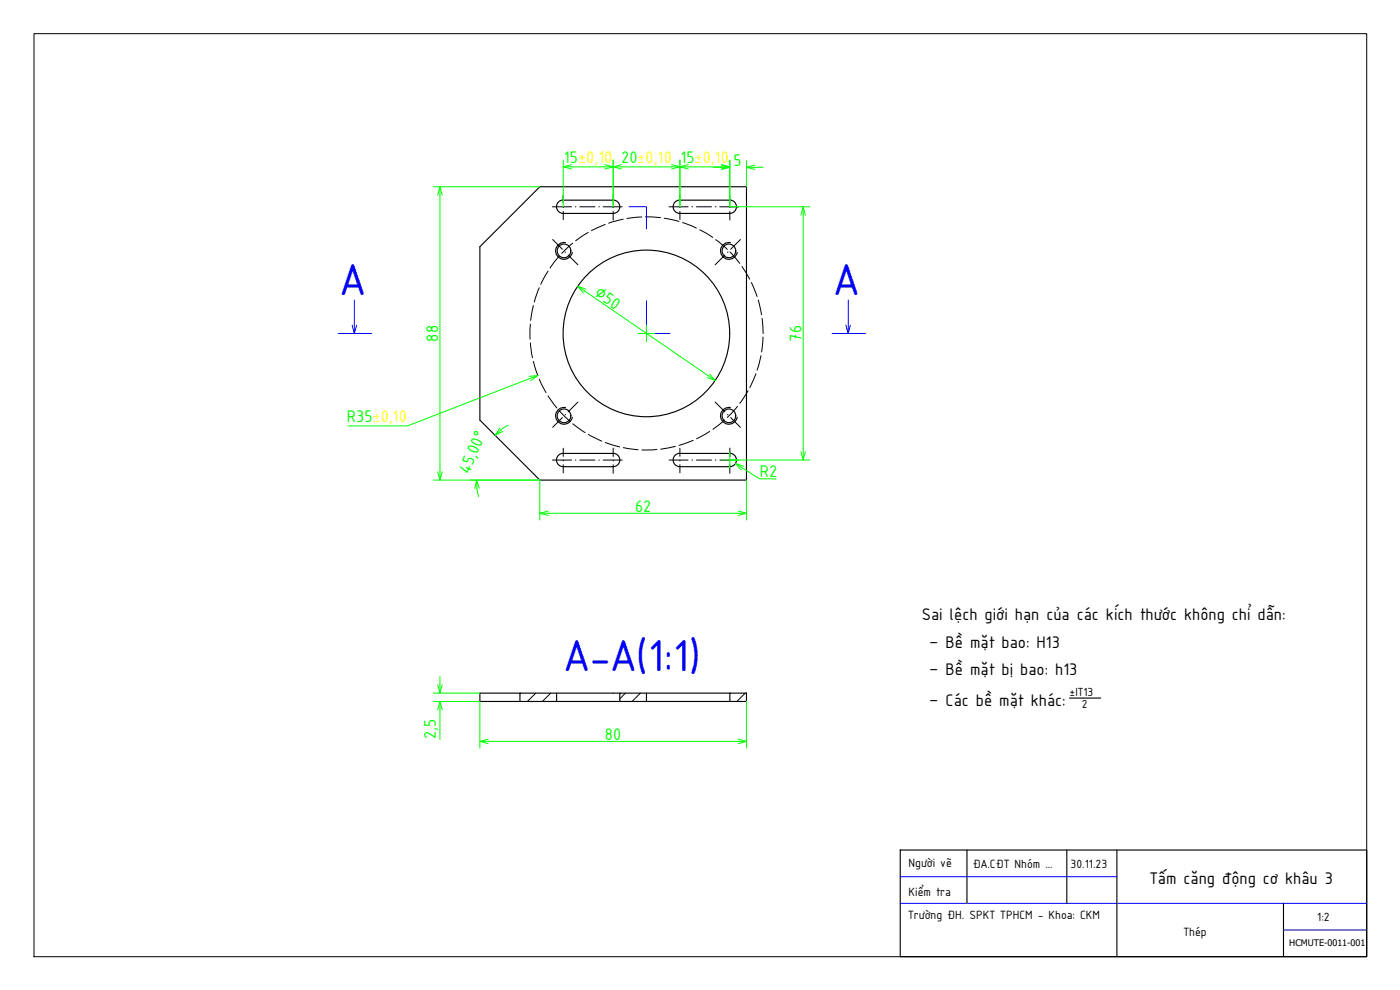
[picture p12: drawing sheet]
<svg xmlns="http://www.w3.org/2000/svg" width="420mm" height="297mm" viewBox="0 0 420 297" stroke-linecap="round" stroke-linejoin="round" font-family="sans-serif">
<!-- layer: NetDam -->
<g fill="none" stroke="#000" stroke-width=".34">
<path d="M162 56h62v88h-62l-18-17.9v-52.1zM169.7 72.8a2.52 2.52 0 0 0-2.9 2 2.52 2.52 0 0 0 2 3 2.52 2.52 0 0 0 3-2.1M184 60a2.01 2.01 0 0 1 2 2 2.01 2.01 0 0 1-2 2M184 60.1l-15-.1a2.01 2.01 0 0 0-2 2 2.01 2.01 0 0 0 2 2h15M204 60a2.01 2.01 0 0 0-2 2 2.01 2.01 0 0 0 2 2M204 60.1l15-.1a2.01 2.01 0 0 1 2 2 2.01 2.01 0 0 1-2 2h-15M219.2 72.8a2.52 2.52 0 0 0-2.9 2 2.52 2.52 0 0 0 2 3 2.52 2.52 0 0 0 2.9-2.1M169.7 122.3a2.52 2.52 0 0 0-2.9 2 2.52 2.52 0 0 0 2 2.9 2.52 2.52 0 0 0 3-2M184 136a2.01 2.01 0 0 1 2 2 2.01 2.01 0 0 1-2 2M184 136h-15a2.01 2.01 0 0 0-2 2 2.01 2.01 0 0 0 2 2h15M204 136a2.01 2.01 0 0 0-2 2 2.01 2.01 0 0 0 2 2M204 136h15a2.01 2.01 0 0 1 2 2 2.01 2.01 0 0 1-2 2h-15"/>
<path d="M219.2 122.3a2.52 2.52 0 0 0-2.9 2 2.52 2.52 0 0 0 2 2.9 2.52 2.52 0 0 0 2.9-2M156 208h-12v2.5h12M156 208h11v2.5h-11zM167 210.5h19M167 208h19M194 208h-8v2.5h8M194 210.5h25M194 208h25M194 208v2.5M219 208h5v2.5h-5zM321 209.5h9.3M270.2 255h140v32h-140z"/>
<path d="M290.2 255v16M320.2 255v16M335.2 255v32M385.2 271v16"/>
<circle cx="169.3" cy="75.3" r="2.05"/>
<circle cx="218.8" cy="75.3" r="2.05"/>
<circle cx="194" cy="100" r="25"/>
<circle cx="169.3" cy="124.8" r="2.05"/>
<circle cx="218.8" cy="124.8" r="2.05"/>
</g>
<!-- layer: DuongTam -->
<g fill="none" stroke="#000" stroke-width=".3">
<path d="M169 58.5v2.4M184 58.4v2.6M204 58.5v2.4M219 58.4v2.6M165.8 62h5.7M165.9 71.9l2.9 2.9M169 62.1v.2M169 63.4v2.5M169.6 75.6l.1 .1M170.5 76.5l2.9 2.9M172.7 62h.1M174 62h4.6"/>
<path d="M179.7 62h.2M181 62h5.7M184 62.1v.2M184 63.4v2.6M200.8 62h5.7M204 62.1v.2M204 63.4v2.5M207.6 62h.3M209 62h4.5M214.7 62h.2M216 62h5.7M217.6 76.5l-3 2.9"/>
<path d="M218.5 75.6l-.1 .1M219 62.1v.2M219 63.4v2.6M222.2 71.9l-2.9 2.9M165.8 138h5.7M168.8 125.3l-2.9 2.9M169 134.5v2.4M169 138.1v.2M169 139.4v2.5M169.7 124.4l-.1 .1M172.7 138h.1M173.4 120.6l-2.9 3"/>
<path d="M174 138h4.6M179.7 138h.2M181 138h5.7M184 134.4v2.6M184 138.1v.2M184 139.4v2.6M200.8 138h5.7M204 134.5v2.4M204 138.1v.2M204 139.4v2.5M207.6 138h.3M209 138h4.5"/>
<path d="M214.6 120.6l3 3M214.7 138h.2M216 138h5.7M218.4 124.4l.1 .1M219 134.4v2.6M219 138.1v.2M219 139.4v2.6M219.3 125.3l2.9 2.9M156.3 208l-.3 .2M160.8 208l-2.5 2.5M165.3 208l-2.5 2.5M187.7 208l-1.7 1.7"/>
<path d="M192.2 208l-2.5 2.5M219.2 208l-.2 .1M223.6 208l-2.5 2.5"/>
</g>
<!-- layer: NetDam -->
<path d="M10.2 10.1h400v276.9h-400z" fill="none" stroke="#000" stroke-width=".3"/>
<!-- layer: Netmanh -->
<path d="M188.8 62h5.2v6.7M194 90.3v9.8h7.1M101.5 100.1h10M249.7 100.1h10M270.2 271h140M270.2 263h65M385.2 279h25" fill="none" stroke="#00f" stroke-width=".3"/>
<!-- layer: NetDut -->
<g fill="none" stroke="#000" stroke-width=".3">
<path d="M167.8 76.9l-2.7 3.5M171.9 73l-3.3 3M176.5 69.8l-3.7 2.4M181.6 67.3l-4.1 1.9M187 65.8l-4.3 1.2M192.6 65.1l-4.5 .5M193.7 65.1l4.5 .2M199.3 65.5l4.5 .9M204.9 66.8l4.1 1.6M210 68.9l3.9 2.3M214.8 71.9l3.5 2.9M219.1 75.6l2.9 3.4"/>
<path d="M222.7 80l2.3 3.8M159.2 97.3l-.1 4.5M160.1 91.7l-.8 4.4M161.8 86.3l-1.4 4.3M164.5 81.4l-2.2 3.9M225.5 84.8l1.7 4.2M227.5 90l1.1 4.4M228.7 95.5l.3 4.6M159.2 102.9l.6 4.4M160.1 108.4l1.3 4.3M161.8 113.8l2.1 4M164.5 118.8l2.6 3.6"/>
<path d="M224.5 117.2l-2.5 3.8M226.9 112.2l-1.9 4.1M228.4 106.7l-1.2 4.4M229 101.1l-.4 4.5M167.9 123.3l3.2 3.1M171.9 127.2l3.7 2.6M176.6 130.3l4 2.1M181.7 132.8l4.3 1.3M187.1 134.3l4.4 .6M197.1 134.9l-4.4 .1M202.7 133.9l-4.4 .9M208 132.1l-4.2 1.5"/>
<path d="M213 129.4l-4 2.2M217.5 126l-3.5 2.8M221.3 121.9l-3 3.4"/>
</g>
<!-- layer: 0 -->
<path d="M105.7 97.6l.6 2.5 .7-2.5M106.3 90v10.1M253.9 97.6l.7 2.5 .6-2.5M254.6 90v10.1" fill="none" stroke="#00f" stroke-width=".3"/>
<!-- layer: AM_5 -->
<g fill="none" stroke="#0f0" stroke-width=".3">
<path d="M130 56h32M132 58.5v83M169 48v14M171.5 50.1h10M184 48v14M186.5 50.1h15M204 48v14M206.5 50.1h10M214 50.2h2.5M219 48v14h24M224 48.2v7.8M226.5 50.2h2.5"/>
<path d="M241 64.5v71M175.5 87.3l37.1 25.5M194 97.6v5M159 113.6l-36.7 14.2h-17.9M191.5 100.1h5M152.5 127.5l-2.1 1.4M216.5 138h26.5M219 135.5v5M130 144h32v12M143.1 146.5l.5 2.5M164.5 154h57M222.8 140.4l5.1 3.3h5.1"/>
<path d="M224 144v12M130 210.5h14v13.9M130 208h14M132 203v2.5M132 213v8.9M224 210.5v13.9M146.5 222.4h75"/>
</g>
<!-- layer: 0 -->
<g fill="none" stroke="#0f0" stroke-width=".3">
<path d="M131.4 58.5l.6-2.5 .7 2.5M132 56v2.5M169 50.1h2.5M171.5 49.4l-2.5 .7 2.5 .6M181.5 49.4l2.5 .7-2.5 .6M181.5 50.1h5M186.5 49.4l-2.5 .7 2.5 .6M201.5 49.4l2.5 .7-2.5 .6M201.5 50.1h5M206.5 49.4l-2.5 .7 2.5 .6M216.5 49.4l2.5 .7-2.5 .6M216.5 49.5l2.5 .7-2.5 .6"/>
<path d="M216.5 50.1h2.5M216.5 50.2h2.5M224 50.2h2.5M226.5 49.5l-2.5 .7 2.5 .6M240.4 64.5l.6-2.5 .7 2.5M241 62v2.5M173.4 85.9l2.1 1.4M175.9 86.8l-2.5-.9 1.7 2M158.8 112.9l2.6-.2-2.1 1.5M161.4 112.7l-2.4 .9M212.6 112.8l2 1.4M213 112.2l1.6 2-2.4-.9"/>
<path d="M150 128.4l-1.4 2.2 2.3-1.2M150.5 128.9l-1.9 1.7M220.7 139.1l2.1 1.3M223.2 139.9l-2.5-.8 1.8 1.9M240.4 135.5l.6 2.5 .7-2.5M241 135.5v2.5M131.4 141.5l.6 2.5 .7-2.5M132 141.5v2.5M143 144l.2 2.5M143.8 146.5l-.8-2.5-.5 2.6M162 154h2.5M164.5 153.3l-2.5 .7 2.5 .7"/>
<path d="M221.5 153.3l2.5 .7-2.5 .7M221.5 154h2.5M131.4 205.5l.6 2.5 .7-2.5M131.4 213l.6-2.5 .7 2.5M132 205.5v2.5M132 210.5v2.5M144 222.4h2.5M146.5 221.8l-2.5 .6 2.5 .7M221.5 221.8l2.5 .6-2.5 .7M221.5 222.4h2.5"/>
</g>
<g font-size="14.4" fill="#00f">
<text x="102.2" y="88.5">A</text>
<text x="250.4" y="88.5">A</text>
<text x="169.4" y="201.3">A-A(1:1)</text>
</g>
<g font-size="5.4" fill="#0f0">
<text x="169.2" y="48.8">15±0,10</text>
<text x="186.4" y="48.8">20±0,10</text>
<text x="204.3" y="48.8">15±0,10</text>
<text x="220.1" y="49.7">5</text>
<text x="178.1" y="88.5" transform="rotate(35 178.1 88.5)">∅50</text>
<text x="131.5" y="102.5" transform="rotate(-90 131.5 102.5)">88</text>
<text x="240.5" y="102.5" transform="rotate(-90 240.5 102.5)">76</text>
<text x="104.1" y="126.6">R35±0,10</text>
<text x="140.8" y="142.5" transform="rotate(-67 140.8 142.5)">45,00°</text>
<text x="228" y="143.2">R2</text>
<text x="190.6" y="153.5">62</text>
<text x="130.8" y="221.7" transform="rotate(-90 130.8 221.7)">2,5</text>
<text x="181.6" y="221.9">80</text>
</g>
<g font-size="5.4">
<text x="276.6" y="186.1">Sai lệch giới hạn của các kích thước không chỉ dẫn:</text>
<text x="278.9" y="194.5">– Bề mặt bao: H13</text>
<text x="278.9" y="202.6">– Bề mặt bị bao: h13</text>
<text x="278.9" y="211.9">– Các bề mặt khác:</text>
<text x="345.1" y="265.3">Tấm căng động cơ khâu 3</text>
</g>
<g font-size="3.9">
<text x="272.7" y="260.1">Người vẽ</text>
<text x="292" y="260.3">ĐA.CĐT Nhóm ...</text>
<text x="321.3" y="260.3">30.11.23</text>
<text x="272.7" y="268.7">Kiểm tra</text>
<text x="272.5" y="275.8">Trường ĐH. SPKT TPHCM - Khoa: CKM</text>
<text x="355.2" y="280.8">Thép</text>
<text x="395.3" y="276.3">1:2</text>
</g>
<g font-size="3.8">
<text x="321" y="208.9">±IT13</text>
<text x="324.7" y="212.3">2</text>
</g>
<text font-size="2.7" x="386.9" y="283.9">HCMUTE-0011-001</text>
</svg>
